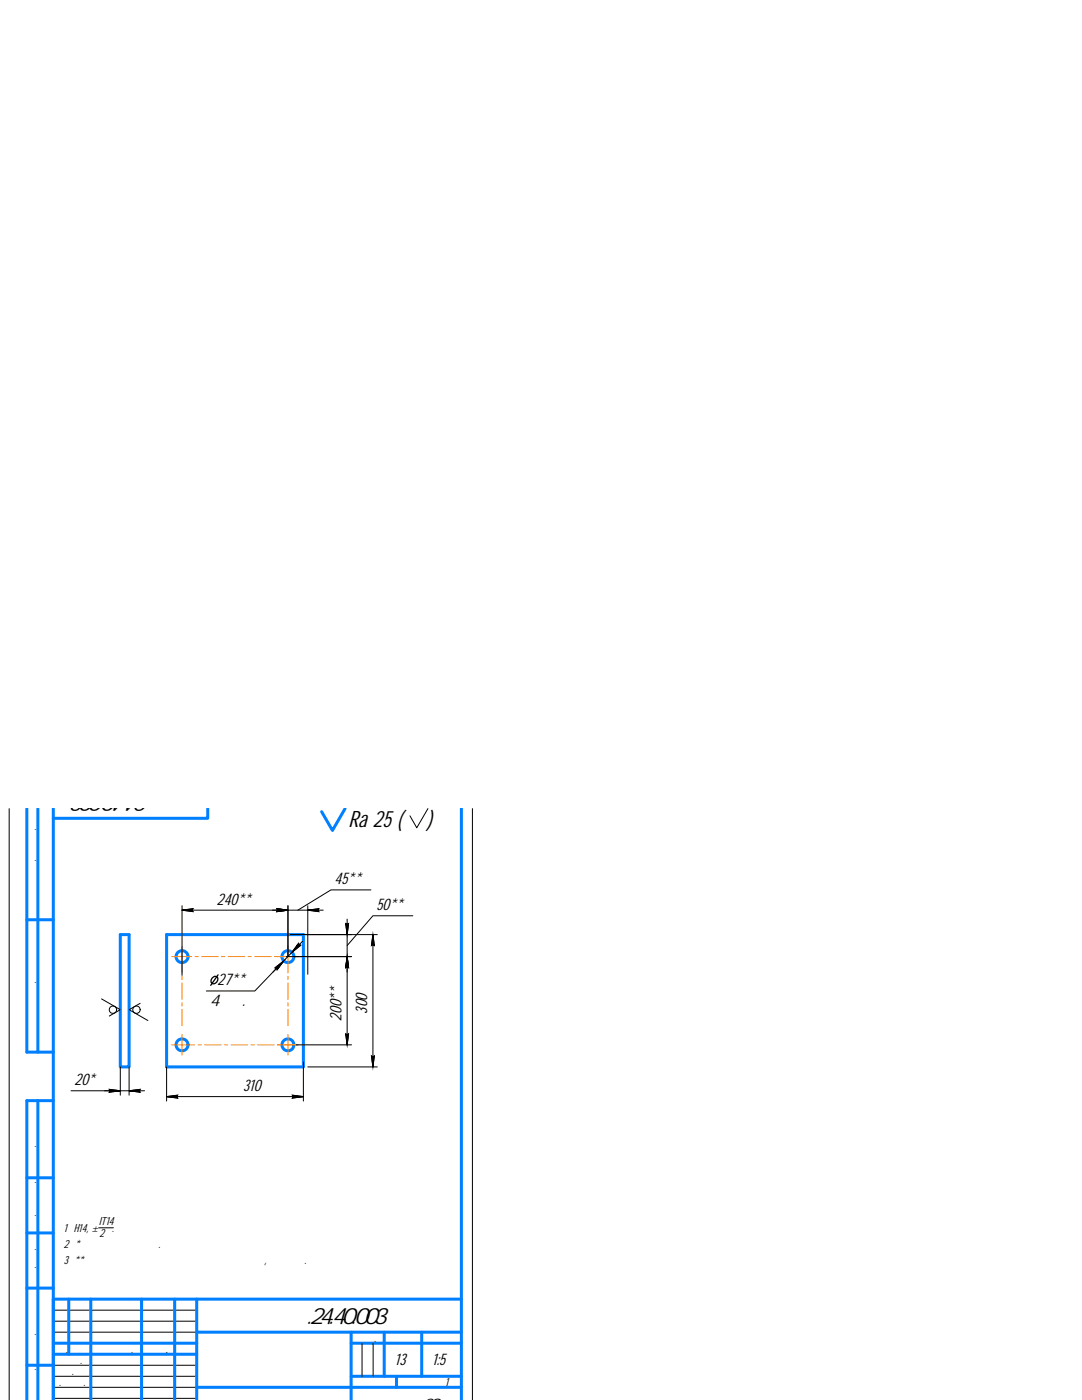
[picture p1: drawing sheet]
<svg xmlns="http://www.w3.org/2000/svg" width="216mm" height="279mm" viewBox="0 0 216 279" stroke-linecap="round" stroke-linejoin="round" font-family="sans-serif">
<g fill="none" stroke="#0080ff" stroke-width=".6">
<path d="M5.4 161.4v48.6h5.2M7.6 161.4v48.6M10.6 161.4v118M41.5 161.4v1.9h-30.9M68.9 161.4l-2.6 4.3-2.1-3.7M92.1 161.4v118M5.4 183.6h5.2M24 186.5h1.8v26.4h-1.8zM33.2 186.5h27.3v26.4h-27.3zM7.6 219.7v59.7M10.6 219.7h-5.2v59.7M5.4 235.1h5.2"/>
<path d="M5.4 257.1h5.2M5.4 246.1h5.2M10.6 259.3h81.5M13.7 259.3v11M18.1 259.3v20.1M28.2 259.3v20.1M34.9 259.3v20.1M39.3 259.3v20.1M5.4 272.5h5.2M10.6 268.1h28.7M10.6 270.3h28.7M39.3 276.9h52.8"/>
<path d="M39.3 265.9h52.8M70.1 268.1h22M70.1 265.9v13.5M70.1 274.7h22M76.7 265.9v8.8M79.1 274.7v2.2M84.1 265.9v8.8"/>
<circle cx="36.3" cy="190.9" r="1.19"/>
<circle cx="57.5" cy="190.9" r="1.19"/>
<circle cx="36.3" cy="208.5" r="1.19"/>
<circle cx="57.5" cy="208.5" r="1.19"/>
</g>
<path d="M43.4 178.1v3.1M66.9 174v3.2M75.3 179.2v3.1M42 194.1v7.2M15 214.1v3.1M48.7 215.3v3.1M65.7 203.6h3.1M70.8 202.1h3.2" fill="none" stroke="#fff" stroke-width=".2"/>
<g fill="#fff" stroke="#fff" stroke-width=".2">
<path d="M15 217.2h4.8v-3.1zM15 214.1h4.8l-4.8 3.1z"/>
<path d="M43.4 181.2h7.5v-3.1zM43.4 178.1h7.5l-7.5 3.1z"/>
<path d="M65.7 196.1l3.1 7.5v-7.5zM65.7 196.1l3.1 7.5h-3.1z"/>
<path d="M42 201.3h7.6v-7.2zM42 194.1h7.6l-7.6 7.2z"/>
<path d="M66.9 177.2h6v-3.2zM66.9 174h6l-6 3.2z"/>
<path d="M75.3 182.3h6v-3.1zM75.3 179.2h6l-6 3.1z"/>
<path d="M48.7 218.4h4.2v-3.1zM48.7 215.3h4.2l-4.2 3.1z"/>
<path d="M70.8 197.5l3.2 4.6v-4.6zM70.8 197.5l3.2 4.6h-3.2z"/>
</g>
<g fill="none" stroke="#000" stroke-width=".2">
<path d="M1.8 161.4v118M74 177.6h-8l-6.6 4M85.4 161.4l-2.2 3.8-1.4-2.4M94.3 161.4v118M20.3 199.3l3.7 2.2-2.2 1.3M36.3 181.6l2.2-.2-.2 .2 .2 .3zM36.3 181.6h25.1l2.2 .3-.2-.3 .2-.2-2.2 .2h3.1M36.3 180.8v13.9M54.4 181.6h3.1l-2.2 .3 .2-.3-.2-.2 2.2 .2M55.3 181.4l2.2 .2-2.2 .3 .2-.3zM56.6 191.8l-1.7 1.3 .3 .1 .1 .3 1.3-1.7-2.1 2.2M57.1 190.9h13"/>
<path d="M57.5 180.8v10.1M57.9 186.5h17.4M60.4 187.8l-2.1 2.2 1.3-1.7v.3l.4 .1-1.7 1.3-7.5 7.8h-9.6M61.4 180.8v13.6M69.3 190.9l.3 2.2-.3-.2-.3 .2zM69.3 190.9l-.3 2.2 .3-.2 .3 .2-.3-2.2v3.1M69.3 183.4v3.1l-.3-2.2 .3 .2 .3-.2-.3 2.2v22M74.4 186.5l.3 2.2-.3-.2-.3 .2zM74.4 186.5v26.4M82.4 182.8h-8l-5.1 5.9M14.2 217.7h6.7M20.9 217.7h3.1l-2.2 .3 .2-.3-.2-.3 2.2 .3"/>
<path d="M20.9 217.7h4.9l2.2 .3-.3-.3 .3-.3-2.2 .3h3M24 212.9v5.7M25.8 212.9v5.7M28 200.2l-2.2 1.3 3.7 2.2M33.2 218.9l2.2-.3-.2 .3 .2 .2zM33.2 218.9h27.3M33.2 212.9v6.8M58.3 218.6l2.2 .3-2.2 .2 .3-.2zM59.1 208.5h11M60.5 211.9v7.8M61.4 212.9h13.9M69 206.3l.3 .2 .3-.2-.3 2.2z"/>
<path d="M74.1 210.7l.3 .2 .3-.2-.3 2.2zM19.7 245h2.9M10.6 263.7h28.7M10.6 265.9h28.7M10.6 272.5h28.7M10.6 274.7h28.7M10.6 276.9h28.7M10.6 279.1h28.7M10.6 261.5h28.7M72.2 268.1v6.6M74.5 268.1v6.6"/>
<circle cx="22.5" cy="201.5" r=".74"/>
<circle cx="27.2" cy="201.5" r=".74"/>
</g>
<g fill="#000" stroke="#000" stroke-width=".2">
<path d="M54.9 193.1h.7zM54.9 193.1l1.7-1.3-1 1.3zM59.3 188.6l.7 .1zM59.6 188.3v.3h-.3zM69 184.3l.3 .2h-.3zM69 192.9h.3l-.3 .2zM69 184.5h.5l-.2 2zM69.3 190.9l.2 2h-.5zM69.3 192.9h.2l.1 .2zM69.3 184.5l.3-.2-.1 .2zM74.1 188.5h.3l-.3 .2zM74.4 186.5l.3 2h-.6z"/>
<path d="M74.4 188.5h.3v.2zM69 206.3l.3 .2h-.3zM69 206.5h.5l-.2 2zM69.3 206.5l.3-.2-.1 .2zM74.1 210.7l.3 .2h-.3zM74.1 210.9h.6l-.3 2zM74.4 210.9l.3-.2v.2z"/>
<path d="M36.3 181.6l2.2-.2-.2 .2zM36.3 181.6l2.2 .3-.2-.3z"/>
<path d="M54.9 193.1l.7 .1zM55.2 193.2h.4l-.3 .3z"/>
<path d="M55.3 181.4l2.2 .2h-2zM55.5 181.6l-.2 .3 2.2-.3z"/>
<path d="M55.3 181.4l2.2 .2h-2zM55.5 181.6l-.2 .3 2.2-.3z"/>
<path d="M59.3 188.6l.7 .1zM59.3 188.7h.7l-1.7 1.3z"/>
<path d="M61.4 181.6l2.2-.2-.2 .2zM61.4 181.6l2.2 .3-.2-.3z"/>
<path d="M21.8 217.4l2.2 .3h-2zM22 217.7l-.2 .3 2.2-.3z"/>
<path d="M25.8 217.7l2.2-.3-.3 .3zM25.8 217.7l2.2 .3-.3-.3z"/>
<path d="M33.2 218.9l2.2-.3-.2 .3zM33.2 218.9l2.2 .2-.2-.2z"/>
<path d="M58.3 218.6l2.2 .3h-1.9zM58.6 218.9l-.3 .2 2.2-.2z"/>
</g>
<g fill="none" stroke="#ff8000" stroke-width=".2">
<path d="M36.3 188.8v2.1h-2M36.3 194.8v.7M36.3 196.2v3.3M38.3 190.9h-2v3.3M38.9 190.9h.7M40.2 190.9h3.3M44.2 190.9h.7M45.5 190.9h3.3M49.5 190.9h.6M50.8 190.9h3.3M54.8 190.9h.6M55.4 190.9h4.1"/>
<path d="M56.1 190.9h1.9M57.5 188.8v5.4M57.5 194.8v.7M57.5 196.2v3.3M36.3 206.5v2h-2M36.3 200.1v.7M36.3 201.4v3.3M38.9 208.5h-2.6v2.1M39.5 208.5h.7M40.8 208.5h3.3M44.8 208.5h.7M46.1 208.5h3.3"/>
<path d="M50.1 208.5h.6M51.4 208.5h3.3M56 208.5h-.6h4.1M56.7 208.5h2.5M57.5 206.5v4.1M57.5 200.1v.7M57.5 201.4v3.3"/>
</g>
<path d="M42.3 195.2a.6 .6 0 0 1 .9-.3 .6 .6 0 0 1 .2 .8 .66 .66 0 0 1-.6 .6 .66 .66 0 0 1-.7-.6zM43.5 194.5l-1.5 2.1" fill="none" stroke="#000" stroke-width=".25"/>
<g font-size="4.7">
<text x="38.4" y="158.7" transform="rotate(-180 38.4 158.7)">МТСП.24.40.003</text>
<text x="69.5" y="165">Ra 25 (</text>
<text x="85.2" y="165">)</text>
<text x="53.3" y="264.1">МТСП.24.40.003</text>
</g>
<g font-size="3.3">
<text x="66.8" y="176.5">45**</text>
<text x="43.3" y="180.5">240**</text>
<text x="75.1" y="181.6">50**</text>
<text x="43.4" y="196.6">27**</text>
<text x="41.9" y="200.7">4 отв.</text>
<text x="68.2" y="203.8" transform="rotate(-90 68.2 203.8)">200**</text>
<text x="73.3" y="202.3" transform="rotate(-90 73.3 202.3)">300</text>
<text x="14.9" y="216.6">20*</text>
<text x="48.5" y="217.7">310</text>
<text x="78.8" y="272.5">13</text>
<text x="86.2" y="272.5">1:5</text>
</g>
<g font-size="2.3">
<text x="7.2" y="175.5" transform="rotate(-90 7.2 175.5)">Перв. примен.</text>
<text x="7.2" y="200.5" transform="rotate(-90 7.2 200.5)">Справ. №</text>
<text x="7.2" y="232.6" transform="rotate(-90 7.2 232.6)">Подп. и дата</text>
<text x="7.2" y="245.4" transform="rotate(-90 7.2 245.4)">Инв. № дубл.</text>
<text x="12.7" y="245.8">1 H14, ±</text>
<text x="19.8" y="244.4">IT14</text>
<text x="22.4" y="245.8">.</text>
<text x="12.7" y="249.1">2 * Размер для справок.</text>
<text x="19.9" y="246.9">2</text>
<text x="7.2" y="256.8" transform="rotate(-90 7.2 256.8)">Взам. инв. №</text>
<text x="12.7" y="252.2">3 ** Отверстия выполнить при монтаже проушины, по месту.</text>
<text x="10.8" y="270">Изм.</text>
<text x="13.9" y="269.9">Лист</text>
<text x="19.6" y="269.9">№ докум.</text>
<text x="29.5" y="269.9">Подп.</text>
<text x="35.1" y="269.9">Дата</text>
<text x="71.5" y="267.7">Лит.</text>
<text x="77.7" y="267.8">Масса</text>
<text x="84.3" y="267.8">Масштаб</text>
<text x="7.2" y="270" transform="rotate(-90 7.2 270)">Подп. и дата</text>
<text x="10.8" y="272.2">Разраб.</text>
<text x="10.8" y="274.4">Пров.</text>
<text x="18.2" y="272.2">Иванов</text>
<text x="7.2" y="280.2" transform="rotate(-90 7.2 280.2)">. № подл.</text>
<text x="10.8" y="276.6">Т.контр.</text>
<text x="70.6" y="276.6">Лист</text>
<text x="79.8" y="276.6">Листов</text>
<text x="88.8" y="276.6">1</text>
</g>
</svg>
